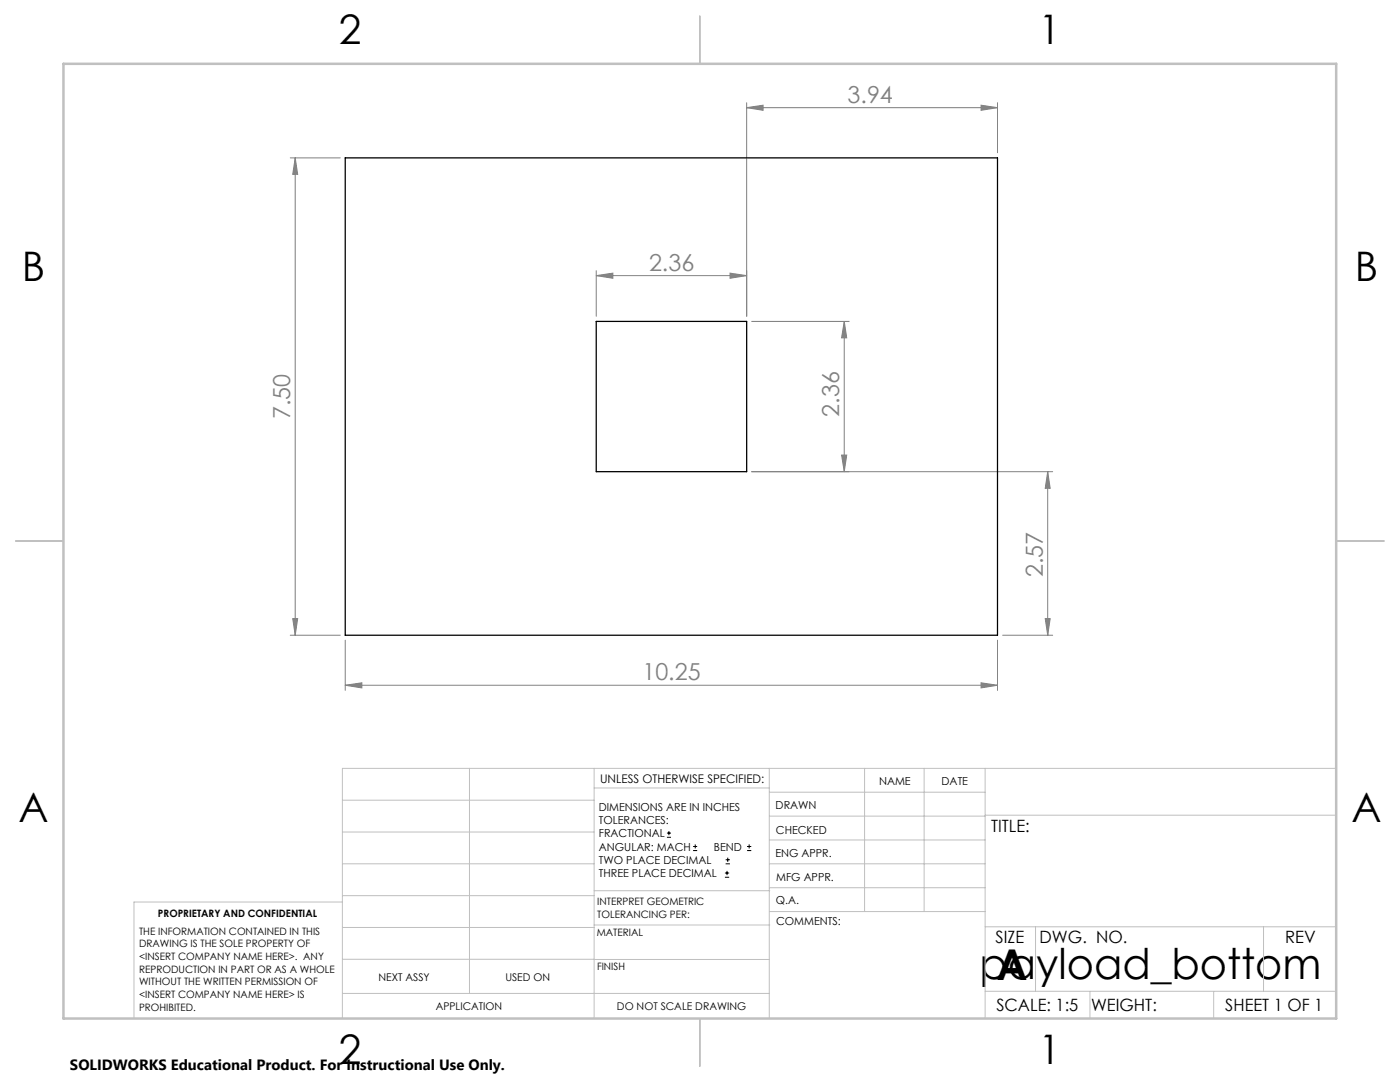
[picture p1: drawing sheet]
<svg xmlns="http://www.w3.org/2000/svg" width="279mm" height="216mm" viewBox="0 0 279 216" stroke-linecap="round" stroke-linejoin="round" font-family="sans-serif">
<g fill="none" stroke="#000" stroke-width=".2">
<path d="M133.1 167.1h.8M133.1 166.2h.8M133.5 165.8v.9M138.3 169.7h.8M138.3 168.9h.8M138.7 168.5v.8M144.7 175h.8M144.7 174.2h.8M144.8 172.4h.9M144.8 171.6h.9M145.1 173.8v.8M145.2 171.1v.9"/>
<path d="M149.1 169.7h.8M149.1 168.9h.8M149.5 168.5v.8"/>
</g>
<g fill="none" stroke="#808080" stroke-width=".2">
<path d="M57.9 31.5h10M58.9 31.5l.5 3.3h-1zM58.9 31.5v95.3M149 21.5l3.3-.5v1zM149 20.5v42.6M149 21.5h50.1M195.8 21l3.3 .5-3.3 .5zM199.1 20.5v10M119 55l3.3-.5v1zM119 54v9.1M119 55h30M145.7 54.5l3.3 .5-3.3 .5z"/>
<path d="M150 64.1h19.5M168.5 64.1l.5 3.3h-1zM168.5 64.1v30M150 94.1h60.1M168 90.8h1l-.5 3.3zM209.1 94.1v32.7M209.1 94.1l.5 3.3h-1zM57.9 126.8h10M58.4 123.4h1l-.5 3.4zM68.9 136.7l3.3-.5v1.1zM68.9 127.7v10.1M68.9 136.7h130.2"/>
<path d="M195.8 136.2l3.3 .5-3.3 .6zM199.1 127.7v10.1M200.1 126.8h10M208.6 123.4h1l-.5 3.4z"/>
</g>
<g fill="none" stroke="#c0c0c0" stroke-width=".2">
<path d="M68.3 159.7h50.3M93.7 153.3v44.9M118.6 153.3v49.9M118.6 157.2h34.9M153.5 153.3v49.9M153.5 158.1h43.1M172.5 153.3v28.6M184.4 153.3v28.6M196.6 153.3v49.9M266.7 153.3h-198.4v49.9M68.3 178.7h50.3M68.3 172.4h50.3"/>
<path d="M68.3 166h50.3M68.3 180h-41.6v23.2M118.6 177.7h35M153.5 167.6h43.1M153.5 162.8h43.1M153.5 172.4h43.1M153.5 177.1h43.1M196.6 162.7h70.1M68.3 198.2h85.2M68.3 191.4l85.2 .1M68.3 185.1h50.3M118.6 184.6h35"/>
<path d="M153.6 181.9h43M196.6 197.8h70.1M196.6 184.9h70.1M206.7 184.9v12.9M217.5 197.8v5.4M242.2 197.8v5.4M252.2 184.9v12.9"/>
</g>
<path d="M139.7 3.2v9.5M3.1 107.9h9.6M266.7 107.9h9.5M139.7 203.2v9.6" fill="none" stroke="#c0c0c0" stroke-width=".25"/>
<path d="M12.7 12.7h254v190.5h-254z" fill="none" stroke="#c0c0c0" stroke-width=".5"/>
<g fill="#808080">
<path d="M145.7 54.5l3.3 .5-3.3 .5zM119 55l3.3-.5v1z"/>
<path d="M68.9 136.7l3.3-.5v1.1zM195.8 136.2l3.3 .5-3.3 .6zM149 21.5l3.3-.5v1zM195.8 21l3.3 .5-3.3 .5z"/>
<path d="M168 90.8h1l-.5 3.3zM168.5 64.1l.5 3.3h-1z"/>
<path d="M58.9 31.5l.5 3.3h-1zM58.4 123.4h1l-.5 3.4zM209.1 94.1l.5 3.3h-1zM208.6 123.4h1l-.5 3.4z"/>
</g>
<path d="M68.9 31.5h130.2v95.3h-130.2zM119 64.1h30v30h-30z" fill="none" stroke="#000" stroke-width=".25"/>
<g font-size="8.5">
<text x="195.5" y="195.4">payload_bottom</text>
<text x="198.9" y="195.5">A</text>
</g>
<g font-size="8.1">
<text x="67.6" y="8.9">2</text>
<text x="207.3" y="8.9">1</text>
<text x="4.4" y="56.2">B</text>
<text x="270.4" y="56.2">B</text>
<text x="3.7" y="164.1">A</text>
<text x="269.7" y="164.1">A</text>
<text x="67.6" y="212.4">2</text>
<text x="207.3" y="212.4">1</text>
</g>
<g font-size="4.7" fill="#808080">
<text x="169.2" y="20.5">3.94</text>
<text x="129.5" y="54">2.36</text>
<text x="57.9" y="83.6" transform="rotate(-90 57.9 83.6)">7.50</text>
<text x="167.5" y="83.2" transform="rotate(-90 167.5 83.2)">2.36</text>
<text x="208.1" y="115.1" transform="rotate(-90 208.1 115.1)">2.57</text>
<text x="128.2" y="135.7">10.25</text>
</g>
<g font-size="3.4">
<text x="197.8" y="166">TITLE:</text>
<text x="198.7" y="188.1">SIZE</text>
<text x="207.5" y="188.1">DWG. NO.</text>
<text x="256.5" y="188.2">REV</text>
<text x="198.8" y="201.7">SCALE: 1:5</text>
<text x="217.7" y="201.8">WEIGHT:</text>
<text x="244.5" y="201.7">SHEET 1 OF 1</text>
</g>
<text font-size="3" x="14" y="213.5">SOLIDWORKS Educational Product. For Instructional Use Only.</text>
<text font-size="2.4" x="119.8" y="156.2">UNLESS OTHERWISE SPECIFIED:</text>
<g font-size="2.2">
<text x="119.5" y="161.8">DIMENSIONS ARE IN INCHES</text>
<text x="154.8" y="161.4">DRAWN</text>
<text x="175.4" y="156.6">NAME</text>
<text x="187.9" y="156.7">DATE</text>
<text x="119.5" y="164.4">TOLERANCES:</text>
<text x="119.5" y="167.1">FRACTIONAL</text>
<text x="154.9" y="166.3">CHECKED</text>
<text x="119.5" y="169.7">ANGULAR: MACH</text>
<text x="119.5" y="172.4">TWO PLACE DECIMAL</text>
<text x="142.5" y="169.7">BEND</text>
<text x="154.8" y="171">ENG APPR.</text>
<text x="119.5" y="175">THREE PLACE DECIMAL</text>
<text x="154.9" y="175.7">MFG APPR.</text>
<text x="154.9" y="180.4">Q.A.</text>
<text x="154.9" y="184.6">COMMENTS:</text>
</g>
<g font-size="2.1">
<text x="75.5" y="195.7">NEXT ASSY</text>
<text x="100.9" y="195.7">USED ON</text>
<text x="86.9" y="201.5">APPLICATION</text>
<text x="123.1" y="201.6">DO NOT SCALE DRAWING</text>
</g>
<g font-size="2">
<text x="31.5" y="182.9">PROPRIETARY AND CONFIDENTIAL</text>
<text x="119.2" y="180.6">INTERPRET GEOMETRIC</text>
<text x="119.2" y="183.1">TOLERANCING PER:</text>
<text x="27.8" y="186.5">THE INFORMATION CONTAINED IN THIS</text>
<text x="27.8" y="189">DRAWING IS THE SOLE PROPERTY OF</text>
<text x="27.8" y="191.6">&lt;INSERT COMPANY NAME HERE&gt;. ANY</text>
<text x="119.1" y="186.7">MATERIAL</text>
<text x="27.8" y="194.1">REPRODUCTION IN PART OR AS A WHOLE</text>
<text x="27.8" y="196.6">WITHOUT THE WRITTEN PERMISSION OF</text>
<text x="119.1" y="193.5">FINISH</text>
<text x="27.8" y="199.1">&lt;INSERT COMPANY NAME HERE&gt; IS</text>
<text x="27.8" y="201.7">PROHIBITED.</text>
</g>
</svg>
